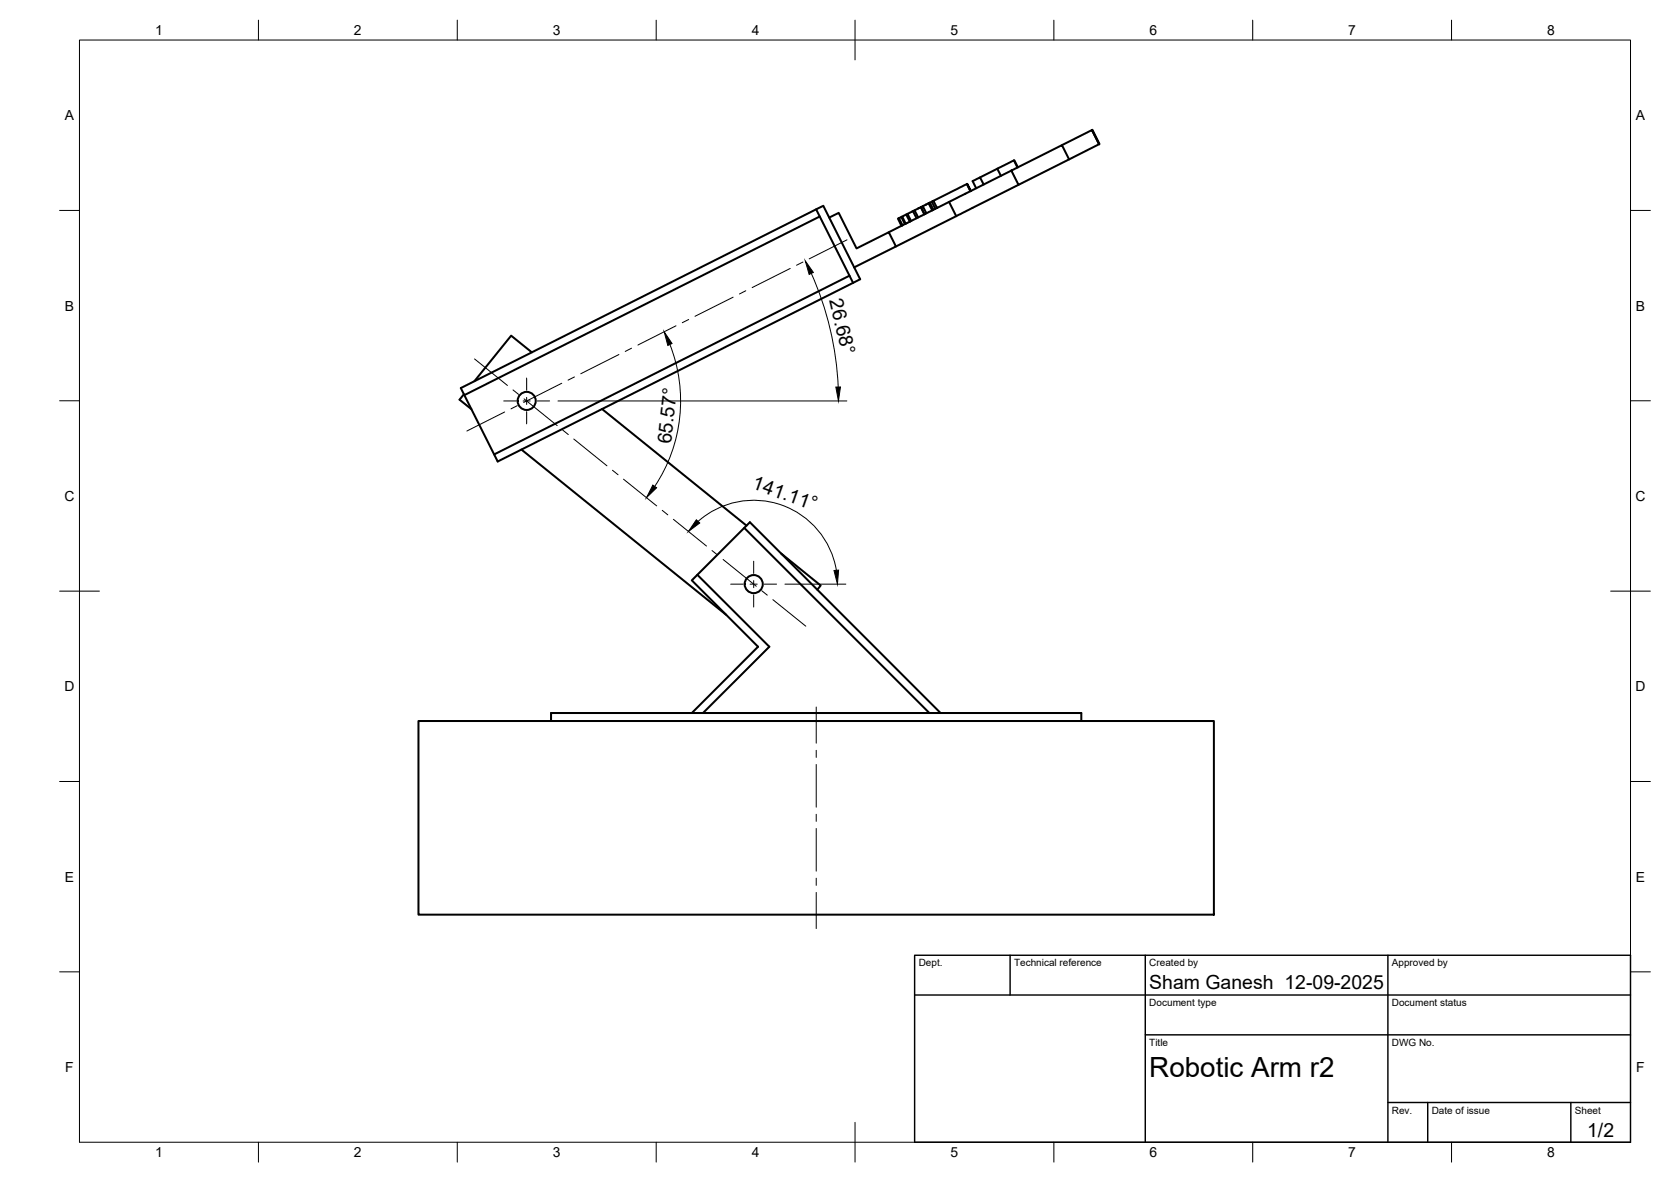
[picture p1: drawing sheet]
<svg xmlns="http://www.w3.org/2000/svg" width="420mm" height="297mm" viewBox="0 0 420 297" stroke-linecap="round" stroke-linejoin="round" font-family="sans-serif">
<!-- layer: Visible -->
<g fill="none" stroke="#000" stroke-width=".51">
<path d="M267 36.5l7.6-3.8 1.8 3.5-7.6 3.9M276.4 36.2l-1.8-3.5 1.8 3.5M205.2 52.6l9.3 18.5M206.1 54.4l-89.3 44.9M208.5 54.7l2.4-1.2 4.5 8.9 8.1-4 1.8 3.5-10.5 5.3M225.9 54.9l-.1 .1 .9 1.8M226 54.8l.8 1.9M226.6 54.5l-.6 .3 .9 1.8M226.8 54.4l-.2 .1 .9 1.8M227.7 56.2l-4.2 2.2M227.9 53.9l-1.1 .5 .9 1.8M228.2 53.7l-.3 .2 .9 1.8"/>
<path d="M228.8 55.7l-1.1 .5M229.6 53.1l-1.4 .6 .9 1.8M230 52.9l-.4 .2 .9 1.7M231.5 52.1l-1.5 .8 .9 1.7M231.5 52.1l.9 1.8M231.6 52l-.1 .1M232 51.8l-.4 .2 .9 1.8M233.5 51.1l-1.5 .7 .9 1.8M233.5 51.1l.9 1.8M233.8 50.9l-.3 .2M234.3 50.7l-.5 .2 .9 1.8M234.7 50.5l-.4 .2 .9 1.8"/>
<path d="M235.6 52.3l-6.8 3.4M238.6 50.7l1.8 3.6M240.4 54.3l-15.1 7.6M243.1 46.3l-8.4 4.2 .9 1.8 3-1.6M243.1 46.3l.9 1.8M243.2 46.2l-.1 .1M244.1 48l-.9-1.8 .9 1.8M247.3 46.4l-.9-1.8-.8 .4-1 .5 .8 1.8M250.8 42.4l-4.4 2.2M250.8 42.4l.9 1.8M254.3 42.9l12.7-6.4 1.8 3.6-12.7 6.3zM254.3 42.9l-15.7 7.8"/>
<path d="M254.9 40.3l.9 1.8M255.9 42l-.9-1.7-4.2 2.1M256.1 46.4l-15.7 7.9M213.6 69.3l-89.4 44.9M115.9 97.5l91.1-45.8 9.3 18.5-91.2 45.8zM116.6 99.1l-1.1 1.3 3 2.4M133.7 88.5l-5.2-4.1-9.2 11.4M131.1 113l51.5 41.5M151.4 102.8l36.3 29.3M187.1 132.7l46.6 46.5M196.4 139.1l10 8-.9 1.1M175.3 144.4l18.1 18.1-16.6 16.7"/>
<path d="M173.9 179.2l16.7-16.7-16.7-16.7 14.7-14.6 47.9 48M105.2 181.2h200v48.7h-200zM138.6 181.2v-2h133.3v2"/>
<circle cx="132.4" cy="100.7" r="2.28"/>
<circle cx="189.5" cy="146.8" r="2.28"/>
</g>
<circle cx="233.5" cy="51.1" r=".25" fill="#000"/>
<!-- layer: BORDER -->
<g fill="none" stroke="#000" stroke-width=".25">
<path d="M20 10.1h390v276.9h-390zM65 5.1v5M115 5.1v5M165 5.1v5M215 5.1v10M265 5.1v5M315 5.1v5M365 5.1v5M15 52.9h5M410 52.9h5M15 100.7h5M410 100.7h5"/>
<path d="M15 148.6h10M405 148.6h10M15 196.4h5M410 196.4h5M15 244.2h5M410 244.2h5M65 287v5M115 287v5M165 287v5M215 282.1v9.9M265 287v5M315 287v5"/>
<path d="M365 287v5"/>
</g>
<!-- layer: TITLEBLOCK -->
<path d="M230 240.1h180v46.9h-180zM230 250h180M254 240.1v9.9M288 240.1v46.9M349 240.1v46.9M288 260.1h122M349 277.1h61M359 277.1v9.9M395 277.1v9.9" fill="none" stroke="#000" stroke-width=".36"/>
<!-- layer: Smart Centers -->
<g fill="none" stroke="#000" stroke-width=".25">
<path d="M184.3 74.7l-9.5 4.8M187.5 73.1l-1.6 .8M198.7 67.5l-9.6 4.8M201.9 65.9l-1.6 .8M213 60.3l-9.5 4.8M119.3 90.2l8.3 6.7M129 98l1.4 1.1M132.4 95v3.1M132.4 99.9v1.7M141.2 96.3l-9.5 4.8M144.4 94.7l-1.6 .8M155.6 89.1l-9.6 4.8"/>
<path d="M158.8 87.5l-1.6 .8M170 81.9l-9.6 4.8M173.2 80.3l-1.6 .8M126.7 100.8h3.1M126.9 103.5l-9.5 4.8M130.1 101.9l-1.6 .9M131.5 100.8h1.8M131.8 100.2l8.3 6.8M132.4 103.4v3.1M135.1 100.8h3.1M141.5 108.1l1.4 1.1M144.3 110.3l8.3 6.8"/>
<path d="M154 118.2l1.4 1.1M156.8 120.4l8.3 6.7M166.5 128.3l1.4 1.1M169.3 130.5l8.4 6.7M179 138.4l1.4 1.1M181.8 140.6l8.4 6.7M183.7 146.8h3.1M188.6 146.8h1.8M189.5 141v3.1M189.5 145.9v1.8M189.5 149.5v3.1M191.5 148.4l1.4 1.2"/>
<path d="M192.2 146.8h3.1M194.3 150.7l8.3 6.7M205.2 177.7v9.1M205.2 188.6v1.7M205.2 192.1v10.7M205.2 204.6v1.8M205.2 208.2v10.7M205.2 220.7v1.8M205.2 224.3v9"/>
</g>
<!-- layer: FD_Dimensions -->
<path d="M204 68.7a78.4 78.4 0 0 1 6.8 28.5M168.4 86.6a38.7 38.7 0 0 1-3.8 35.6M140.3 100.8h72.6M175.5 131a21.1 21.1 0 0 1 34.8 12.3M197.4 146.8h15.3" fill="none" stroke="#000" stroke-width=".25"/>
<path d="M202.5 65.6l2 2.9-1 .5zM167 83.4l2 2.9-1.1 .5zM210.2 97.3l1.1-.1-.5 3.6zM164.1 121.9l1 .7-2.5 2.5zM175.1 130.6l.8 .8-2.8 2.2zM209.7 143.4l1.2-.1-.3 3.5z" fill="#000" stroke="#000" stroke-width=".25"/>
<text font-size="7" x="289" y="270.6">Robotic Arm r2</text>
<g font-size="4.9">
<text x="208.5" y="75.5" transform="rotate(77 208.5 75.5)">26.68°</text>
<text x="168.7" y="111.7" transform="rotate(-84 168.7 111.7)">65.57°</text>
<text x="188.9" y="122.8" transform="rotate(19 188.9 122.8)">141.11°</text>
<text x="289" y="248.5">Sham Ganesh 12-09-2025</text>
<text x="399.1" y="285.7">1/2</text>
</g>
<g font-size="3.5">
<text x="39" y="8.8">1</text>
<text x="89" y="8.8">2</text>
<text x="139" y="8.8">3</text>
<text x="189" y="8.8">4</text>
<text x="239" y="8.8">5</text>
<text x="289" y="8.8">6</text>
<text x="339" y="8.8">7</text>
<text x="389" y="8.8">8</text>
<text x="16.3" y="30.2">A</text>
<text x="411.3" y="30.2">A</text>
<text x="16.3" y="78">B</text>
<text x="411.3" y="78">B</text>
<text x="16.2" y="125.9">C</text>
<text x="411.2" y="125.9">C</text>
<text x="16.2" y="173.7">D</text>
<text x="411.2" y="173.7">D</text>
<text x="16.3" y="221.6">E</text>
<text x="411.3" y="221.6">E</text>
<text x="16.4" y="269.4">F</text>
<text x="411.4" y="269.4">F</text>
<text x="39" y="290.8">1</text>
<text x="89" y="290.8">2</text>
<text x="139" y="290.8">3</text>
<text x="189" y="290.8">4</text>
<text x="239" y="290.8">5</text>
<text x="289" y="290.8">6</text>
<text x="339" y="290.8">7</text>
<text x="389" y="290.8">8</text>
</g>
<g font-size="2.5">
<text x="231" y="242.9">Dept.</text>
<text x="255" y="242.9">Technical reference</text>
<text x="289" y="242.9">Created by</text>
<text x="350" y="242.9">Approved by</text>
<text x="289" y="252.8">Document type</text>
<text x="350" y="252.8">Document status</text>
<text x="289" y="262.9">Title</text>
<text x="350" y="262.9">DWG No.</text>
<text x="350" y="279.9">Rev.</text>
<text x="360" y="279.9">Date of issue</text>
<text x="396" y="279.9">Sheet</text>
</g>
</svg>
